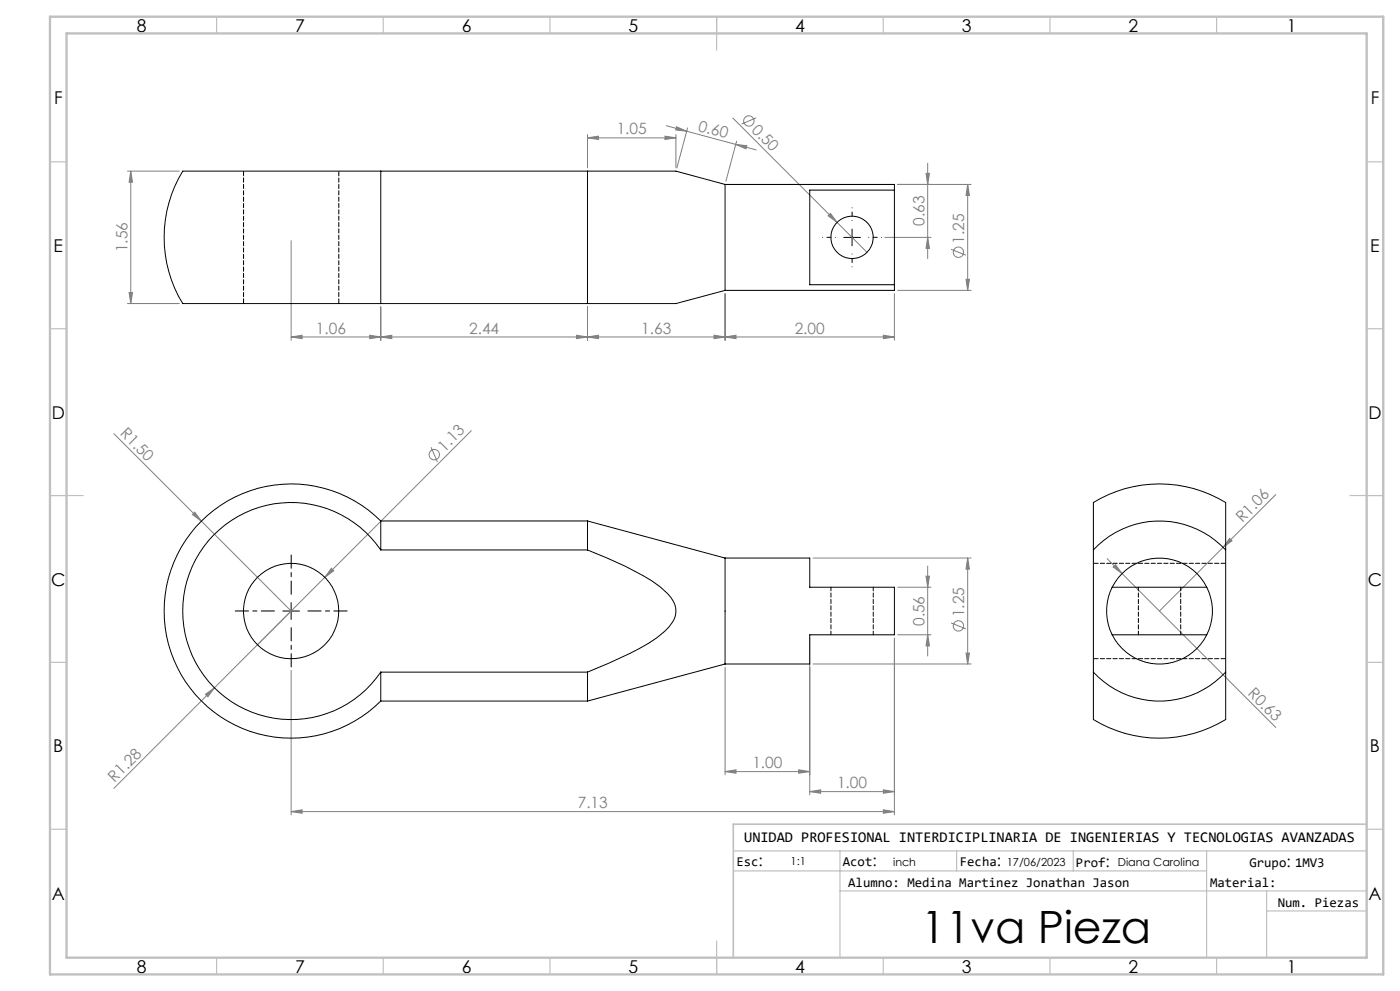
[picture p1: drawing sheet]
<svg xmlns="http://www.w3.org/2000/svg" width="420mm" height="297mm" viewBox="0 0 420 297" stroke-linecap="round" stroke-linejoin="round" font-family="sans-serif">
<g fill="none" stroke="#808080" stroke-width=".3">
<path d="M199.9 37.7l27 7.2M203 38l3 1.3-3.3-.4zM206.3 38.3l-3.2 12M219.9 35.4l40.2 40.2M226.8 35.3l-4.3 1.9M38.2 51.3h15.6M39.2 51.3l.6 3.3h-1.1zM39.2 51.3v39.7M176.2 41.3l3.3-.5v1zM176.2 40.3v10M176.2 41.3h26.6M199.5 40.8l3.3 .5-3.3 .5z"/>
<path d="M202.8 40.3v10M220.7 43.3l3.3 .4-.2 .9zM221 42.3l-3.2 12M269.3 55.3h22M277.8 52h1l-.5 3.3zM278.3 48.9v28.6M290.3 55.3l.5 3.3h-1zM290.3 55.3v31.7M87.3 72.1v29.9M248.4 64.7l.7-.7 2 2.6zM265.5 71.2h13.8M278.3 71.2l.5 3.2h-1z"/>
<path d="M285.3 74.7l4.5 1.8M38.2 91h15.6M38.7 87.7h1.1l-.6 3.3zM114.2 92v10M176.2 92v10M217.5 88v14M268.3 88v14M269.3 87h22M289.8 83.7h1l-.5 3.3zM87.3 101l3.3-.5v1zM87.3 101h181M110.9 100.5l3.3 .5-3.3 .5z"/>
<path d="M114.2 101l3.3-.5v1zM172.9 100.5l3.3 .5-3.3 .5zM176.2 101l3.3-.5v1zM214.2 100.5l3.3 .5-3.3 .5zM217.5 101l3.3-.5v1zM265 100.5l3.3 .5-3.3 .5zM34.1 130l53.2 53.1M129.3 134.1l1.9 4.4M141.4 129.1l-107.3 107.2M57.7 154.2l.7-.7 2 2.7zM382.7 148.2l-34.9 34.9M99.4 170.3l.7 .8-2.7 1.9z"/>
<path d="M243.9 167.2h47.4M269.3 176h10M277.8 172.7h1l-.5 3.3zM278.3 169.6v27M290.3 167.2l.5 3.4h-1zM290.3 167.2v31.8M332.1 167.4l50.6 50.6M333.9 169.9l.7-.7 2 2.7zM368.9 161.4l.7 .7-2.7 1.9zM217.5 200v32.2M242.9 191.3v46.9M243.9 199h47.4"/>
<path d="M268.3 191.3v52.9M269.3 190.2h10M278.3 190.2l.5 3.4h-1zM285.3 186.7l4.5 1.8M289.8 195.7h1l-.5 3.3zM61.6 208.1l2.7-2-1.9 2.7zM87.3 200.9v43.3M217.5 231.2l3.3-.5v1zM217.5 231.2h25.4M239.6 230.7l3.3 .5-3.3 .5zM242.9 237.2l3.3-.5v1zM242.9 237.2h25.4"/>
<path d="M265 236.7l3.3 .5-3.3 .5zM87.3 243.2l3.3-.5v1zM87.3 243.2h181M265 242.7l3.3 .5-3.3 .5z"/>
<circle cx="224.7" cy="36.3" r="1.55"/>
<circle cx="287.5" cy="75.6" r="1.55"/>
<circle cx="130.3" cy="136.3" r="1.56"/>
<circle cx="287.5" cy="187.6" r="1.55"/>
</g>
<path d="M87.4 178.1v-11.8M82.4 183.1h-11.8M87.4 188.1v11.8M92.4 183.1h11.7" fill="none" stroke="#000" stroke-width=".3" stroke-dasharray="15.2 1.3 1.3 1.3" stroke-dashoffset="11.3"/>
<path d="M250.6 71.1h-3.8M255.6 66.1v-3.8M255.6 76.1v3.9M260.6 71.1h3.9" fill="none" stroke="#000" stroke-width=".3" stroke-dasharray="15.2 1.3 1.3 1.3" stroke-dashoffset="15.2"/>
<path d="M253.1 71.2h5M255.6 68.6v5.1M84.8 183.1h5.1M87.3 180.6v5" fill="none" stroke="#000" stroke-width=".3"/>
<g fill="none" stroke="#c0c0c0" stroke-width=".35">
<path d="M65 5v5M115 5v5M165 5v5M215 5v10M265 5v5M315 5v5M365 5v5M15 48.5h5M410 48.5h5M15 98.5h5M410 98.5h5M15 148.5h10"/>
<path d="M405 148.5h10M15 198.5h5M410 198.5h5M15 248.5h5M220 255h190M252 255v32M287 255v6M322 255v6M362 255v32M410 248.5h5M220 261h142M252 267h158"/>
<path d="M380 273h30M380 267v20M65 287v5M115 287v5M165 287v5M215 282v10M265 287v5M315 287v5M365 287v5"/>
</g>
<path d="M410 247h-190v40" fill="none" stroke="#c0c0c0" stroke-width=".5"/>
<path d="M15 5h400v287h-400zM20 10h390v277h-390z" fill="none" stroke="#c0c0c0" stroke-width=".7"/>
<g fill="#808080">
<path d="M248.4 64.7l.7-.7 2 2.6z"/>
<path d="M57.7 154.2l.7-.7 2 2.7z"/>
<path d="M368.9 161.4l.7 .7-2.7 1.9z"/>
<path d="M99.4 170.3l.7 .8-2.7 1.9z"/>
<path d="M61.6 208.1l2.7-2-1.9 2.7z"/>
<path d="M333.9 169.9l.7-.7 2 2.7z"/>
<path d="M220.7 43.3l3.3 .4-.2 .9zM203 38l3 1.3-3.3-.4z"/>
<path d="M265 242.7l3.3 .5-3.3 .5zM87.3 243.2l3.3-.5v1zM172.9 100.5l3.3 .5-3.3 .5zM114.2 101l3.3-.5v1zM214.2 100.5l3.3 .5-3.3 .5zM176.2 101l3.3-.5v1zM265 100.5l3.3 .5-3.3 .5zM217.5 101l3.3-.5v1zM110.9 100.5l3.3 .5-3.3 .5zM87.3 101l3.3-.5v1z"/>
<path d="M242.9 237.2l3.3-.5v1zM265 236.7l3.3 .5-3.3 .5zM217.5 231.2l3.3-.5v1zM239.6 230.7l3.3 .5-3.3 .5z"/>
<path d="M289.8 195.7h1l-.5 3.3zM290.3 167.2l.5 3.4h-1zM278.3 190.2l.5 3.4h-1zM277.8 172.7h1l-.5 3.3zM289.8 83.7h1l-.5 3.3zM290.3 55.3l.5 3.3h-1zM278.3 71.2l.5 3.2h-1zM277.8 52h1l-.5 3.3z"/>
<path d="M39.2 51.3l.6 3.3h-1.1zM38.7 87.7h1.1l-.6 3.3z"/>
<path d="M176.2 41.3l3.3-.5v1zM199.5 40.8l3.3 .5-3.3 .5z"/>
</g>
<g fill="none" stroke="#000" stroke-width=".3">
<path d="M114.2 51.3h-59.3a37.7 37.7 0 0 0 0 39.7h59.3M114.2 51.3v39.7M114.2 51.3h62M176.2 51.3v39.7M176.2 51.3h26.6l14.7 4M217.5 55.3v31.7M217.5 55.3h50.8v1.7M268.3 57h-25.4v28.3h25.4M268.3 57v28.3M114.2 91h62M217.5 87l-14.7 4h-26.6M268.3 85.3v1.7h-50.8"/>
<path d="M114.2 156.1a38.1 38.1 0 0 0-53.8 .1 38.1 38.1 0 0 0 0 53.8 38.1 38.1 0 0 0 53.8 .1M114.2 156.1v8.7M114.2 156.1h62M176.2 156.1v8.7M176.2 156.1l41.3 11.1M114.2 164.8a32.5 32.5 0 0 0-48.4-6.1 32.5 32.5 0 0 0 0 48.8 32.5 32.5 0 0 0 48.4-6.1M114.2 164.8h62M176.2 164.8a98.2 98.2 0 0 1 21.8 11 11.2 11.2 0 0 1 4.7 6.4 6.5 6.5 0 0 1-2 5.7 34.9 34.9 0 0 1-11.6 7.9l-12.9 5.6M217.5 167.2v31.8M217.5 167.2h25.4v8.8h25.4v14.2h-25.4v8.8h-25.4M328 164.8v-14.2a37.9 37.9 0 0 1 39.7 0v14.2M328 164.8v36.6"/>
<path d="M328 164.8a27.1 27.1 0 0 1 39.7 0M333.7 176a16 16 0 0 0 0 14.2M333.7 176a15.9 15.9 0 0 1 14.1-8.7 15.9 15.9 0 0 1 14.2 8.7M333.7 176h28.3M362 176a15.7 15.7 0 0 1 0 14.2M367.7 164.8v36.6M217.5 199l-41.3 11.1M333.7 190.2a15.9 15.9 0 0 0 14.1 8.8 15.9 15.9 0 0 0 14.2-8.8M333.7 190.2h28.3M114.2 201.4v8.7M114.2 210.1h62M114.2 201.4h62"/>
<path d="M176.2 201.4v8.7M328 201.4v14.2a37.9 37.9 0 0 0 39.7 0v-14.2M328 201.4a27 27 0 0 0 39.7 0"/>
<circle cx="255.6" cy="71.1" r="6.4"/>
<circle cx="87.4" cy="183.1" r="14.3"/>
</g>
<path d="M249.3 176v14.2M341.5 176v14.2M262 190.2v-14.2M354.2 190.2v-14.2" fill="none" stroke="#000" stroke-width=".3" stroke-dasharray="1.3 .6" stroke-dashoffset=".2"/>
<path d="M73.1 51.3v39.7M101.6 91v-39.7M367.7 168.8h-39.7M328 197.4h39.7" fill="none" stroke="#000" stroke-width=".3" stroke-dasharray="1.3 .6" stroke-dashoffset="-.2"/>
<text font-size="13.3" x="276.4" y="282.7">11va Pieza</text>
<g font-size="5.3">
<text x="41" y="9.5">8</text>
<text x="88.5" y="9.5">7</text>
<text x="138.5" y="9.5">6</text>
<text x="188.5" y="9.5">5</text>
<text x="238.5" y="9.5">4</text>
<text x="288.5" y="9.5">3</text>
<text x="338.5" y="9.5">2</text>
<text x="386" y="9.5">1</text>
<text x="16.2" y="31.3">F</text>
<text x="411.2" y="31.3">F</text>
<text x="16.1" y="75.5">E</text>
<text x="411.1" y="75.5">E</text>
<text x="15.5" y="125.5">D</text>
<text x="410.5" y="125.5">D</text>
<text x="15.4" y="175.5">C</text>
<text x="410.4" y="175.5">C</text>
<text x="16" y="225.5">B</text>
<text x="411" y="225.5">B</text>
<text x="15.5" y="269.8">A</text>
<text x="410.5" y="269.8">A</text>
<text x="41" y="291.5">8</text>
<text x="88.5" y="291.5">7</text>
<text x="138.5" y="291.5">6</text>
<text x="188.5" y="291.5">5</text>
<text x="238.5" y="291.5">4</text>
<text x="288.5" y="291.5">3</text>
<text x="338.5" y="291.5">2</text>
<text x="386" y="291.5">1</text>
</g>
<g font-size="4.7" fill="#808080">
<text x="185" y="40.3">1.05</text>
<text x="209.3" y="39.1" transform="rotate(15 209.3 39.1)">0.60</text>
<text x="225.3" y="39.3" transform="rotate(45 225.3 39.3)">0.50</text>
<text x="277.3" y="67.7" transform="rotate(-90 277.3 67.7)">0.63</text>
<text x="38.2" y="75.7" transform="rotate(-90 38.2 75.7)">1.56</text>
<text x="289.3" y="73" transform="rotate(-90 289.3 73)">1.25</text>
<text x="94.8" y="100">1.06</text>
<text x="140.7" y="100">2.44</text>
<text x="192.4" y="100">1.63</text>
<text x="238.4" y="100">2.00</text>
<text x="35.8" y="130.1" transform="rotate(45 35.8 130.1)">R1.50</text>
<text x="133.3" y="135.6" transform="rotate(-45 133.3 135.6)">1.13</text>
<text x="372.7" y="156.8" transform="rotate(-45 372.7 156.8)">R1.06</text>
<text x="289.3" y="185" transform="rotate(-90 289.3 185)">1.25</text>
<text x="277.3" y="187.6" transform="rotate(-90 277.3 187.6)">0.56</text>
<text x="374.1" y="208" transform="rotate(45 374.1 208)">R0.63</text>
<text x="225.7" y="230.2">1.00</text>
<text x="34.4" y="234.7" transform="rotate(-45 34.4 234.7)">R1.28</text>
<text x="251.1" y="236.2">1.00</text>
<text x="173.3" y="242.2">7.13</text>
</g>
<g font-size="4.7">
<text x="227.6" y="259.5">:</text>
<text x="261.7" y="259.5">:</text>
<text x="299" y="259.5">:</text>
<text x="331.7" y="259.9">:</text>
<text x="385.9" y="259.9">:</text>
</g>
<text font-size="4.4" x="223.3" y="252.5">UNIDAD PROFESIONAL INTERDICIPLINARIA DE INGENIERIAS Y TECNOLOGIAS AVANZADAS</text>
<g font-size="4">
<text x="220.9" y="259.4">Esc</text>
<text x="252.9" y="259.4">Acot</text>
<text x="287.9" y="259.4">Fecha</text>
<text x="322.8" y="259.9">Prof</text>
<text x="374.8" y="259.9">Grupo 1MV3</text>
<text x="254.5" y="265.7">Alumno: Medina Martinez Jonathan Jason</text>
<text x="363" y="265.7">Material:</text>
<text x="383.3" y="271.7">Num. Piezas</text>
</g>
<g font-size="3.3">
<text x="237.2" y="259.3">1:1</text>
<text x="267.9" y="259.5">inch</text>
<text x="302" y="259.5">17/06/2023</text>
<text x="335.3" y="259.5">Diana Carolina</text>
</g>
</svg>
